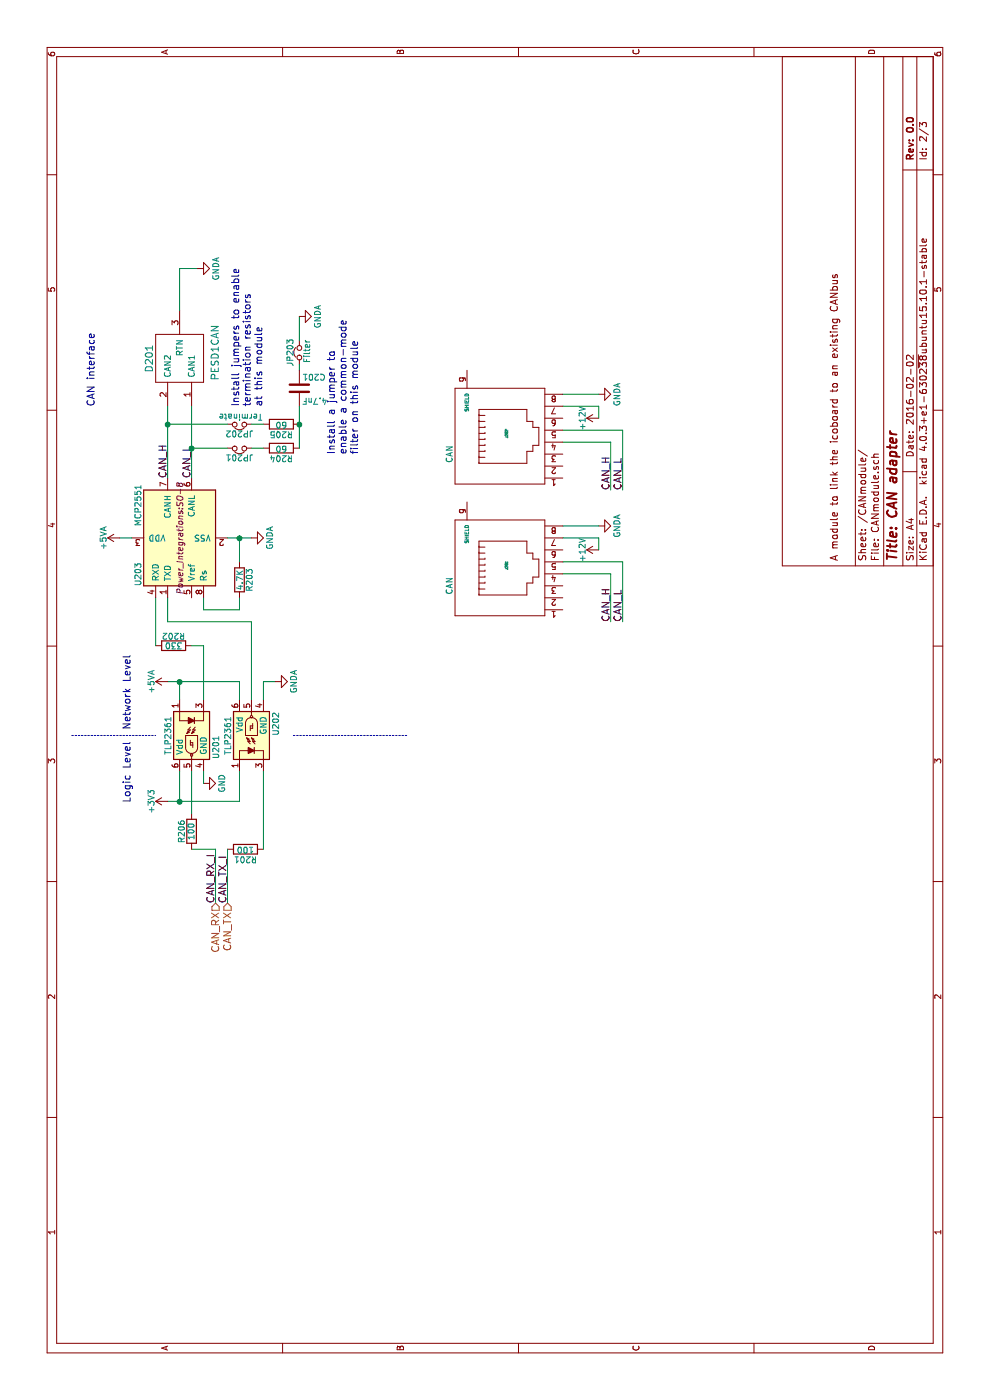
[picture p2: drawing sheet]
EESchema Schematic File Version 2
LIBS:power
LIBS:device
LIBS:transistors
LIBS:conn
LIBS:linear
LIBS:regul
LIBS:74xx
LIBS:cmos4000
LIBS:adc-dac
LIBS:memory
LIBS:xilinx
LIBS:microcontrollers
LIBS:dsp
LIBS:microchip
LIBS:analog_switches
LIBS:motorola
LIBS:texas
LIBS:intel
LIBS:audio
LIBS:interface
LIBS:digital-audio
LIBS:philips
LIBS:display
LIBS:cypress
LIBS:siliconi
LIBS:opto
LIBS:atmel
LIBS:contrib
LIBS:valves
LIBS:electric_car
LIBS:Motor-interface-cache
EELAYER 25 0
EELAYER END
$Descr A4 11693 8268
encoding utf-8
Sheet 2 3
Title "CAN adapter"
Date "2016-02-02"
Rev "0.0"
Comp ""
Comment1 "A module to link the icoboard to an existing CANbus"
Comment2 ""
Comment3 ""
Comment4 ""
$EndDescr
$Comp
L R R203
U 1 1
P 6850 2000
F 0 "R203" V 6930 2000 50  0000 C CNN
F 1 "4.7K" V 6850 2000 50  0000 C CNN
F 2 "Resistors_SMD:R_1206_HandSoldering" V 6780 2000 50  0001 C CNN
F 3 "" H 6850 2000 50  0000 C CNN
	1    6850 2000
	0    1    1    0   
$EndComp
$Comp
L C C201
U 1 1
P 8450 2500
F 0 "C201" H 8475 2600 50  0000 L CNN
F 1 "4.7nF" H 8475 2400 50  0000 L CNN
F 2 "Capacitors_SMD:C_1210_HandSoldering" H 8488 2350 50  0001 C CNN
F 3 "" H 8450 2500 50  0000 C CNN
	1    8450 2500
	0    1    1    0   
$EndComp
$Comp
L R R204
U 1 1
P 7950 2350
F 0 "R204" V 8030 2350 50  0000 C CNN
F 1 "60" V 7950 2350 50  0000 C CNN
F 2 "Resistors_SMD:R_1210_HandSoldering" V 7880 2350 50  0001 C CNN
F 3 "" H 7950 2350 50  0000 C CNN
	1    7950 2350
	-1   0    0    1   
$EndComp
$Comp
L R R205
U 1 1
P 8150 2350
F 0 "R205" V 8230 2350 50  0000 C CNN
F 1 "60" V 8150 2350 50  0000 C CNN
F 2 "Resistors_SMD:R_1210_HandSoldering" V 8080 2350 50  0001 C CNN
F 3 "" H 8150 2350 50  0000 C CNN
	1    8150 2350
	-1   0    0    1   
$EndComp
Text Label 7700 1400 0    60   ~ 0
CAN_H
Text Label 7700 1600 0    60   ~ 0
CAN_L
$Comp
L R R202
U 1 1
P 6300 1450
F 0 "R202" V 6380 1450 50  0000 C CNN
F 1 "330" V 6300 1450 50  0000 C CNN
F 2 "Resistors_SMD:R_1206_HandSoldering" V 6230 1450 50  0001 C CNN
F 3 "" H 6300 1450 50  0000 C CNN
	1    6300 1450
	1    0    0    -1  
$EndComp
$Comp
L Jumper_NC_Small JP201
U 1 1
P 7950 2000
F 0 "JP201" H 7950 2080 50  0000 C CNN
F 1 "Terminate" H 7960 1940 50  0001 C CNN
F 2 "electric_car_lib:JumperSingle" H 7950 2000 50  0001 C CNN
F 3 "" H 7950 2000 50  0000 C CNN
	1    7950 2000
	0    -1   -1   0   
$EndComp
$Comp
L Jumper_NC_Small JP202
U 1 1
P 8150 2000
F 0 "JP202" H 8150 2080 50  0000 C CNN
F 1 "Terminate" H 8160 1940 50  0000 C CNN
F 2 "electric_car_lib:JumperSingle" H 8150 2000 50  0001 C CNN
F 3 "" H 8150 2000 50  0000 C CNN
	1    8150 2000
	0    -1   1    0   
$EndComp
$Comp
L Jumper_NC_Small JP203
U 1 1
P 8750 2500
F 0 "JP203" H 8750 2580 50  0000 C CNN
F 1 "Filter" H 8760 2440 50  0000 C CNN
F 2 "electric_car_lib:JumperSingle" H 8750 2500 50  0001 C CNN
F 3 "" H 8750 2500 50  0000 C CNN
	1    8750 2500
	1    0    0    -1  
$EndComp
$Comp
L R R201
U 1 1
P 4600 2050
F 0 "R201" V 4680 2050 50  0000 C CNN
F 1 "100" V 4600 2050 50  0000 C CNN
F 2 "Resistors_SMD:R_1206_HandSoldering" V 4530 2050 50  0001 C CNN
F 3 "" H 4600 2050 50  0000 C CNN
	1    4600 2050
	-1   0    0    1   
$EndComp
$Comp
L GND #PWR202
U 1 1
P 5150 1700
F 0 "#PWR202" H 5150 1450 50  0001 C CNN
F 1 "GND" H 5150 1550 50  0000 C CNN
F 2 "" H 5150 1700 50  0000 C CNN
F 3 "" H 5150 1700 50  0000 C CNN
	1    5150 1700
	1    0    0    -1  
$EndComp
$Comp
L TLP2361 U202
U 1 1
P 5550 2100
F 0 "U202" H 5550 1900 50  0000 L CNN
F 1 "TLP2361" H 5550 2300 50  0000 C CNN
F 2 "electric_car_lib:soic-5" H 5350 1900 50  0001 L CIN
F 3 "" H 5550 2100 50  0000 L CNN
	1    5550 2100
	1    0    0    -1  
$EndComp
$Comp
L TLP2361 U201
U 1 1
P 5550 1600
F 0 "U201" H 5550 1400 50  0000 L CNN
F 1 "TLP2361" H 5550 1800 50  0000 C CNN
F 2 "electric_car_lib:soic-5" H 5350 1400 50  0001 L CIN
F 3 "" H 5550 1600 50  0000 L CNN
	1    5550 1600
	-1   0    0    -1  
$EndComp
Text Notes 5500 1100 2    60   ~ 0
Logic Level
Text Notes 5600 1100 0    60   ~ 0
Network Level
Text Notes 8300 2200 0    60   ~ 0
Install jumpers to enable\ntermination resistors\nat this module
Text Notes 7900 3000 0    60   ~ 0
Install a jumper to\nenable a common-mode\nfilter on this module
Text Notes 8300 800  0    60   ~ 0
CAN interface
$Comp
L PESD1CAN D201
U 1 1
P 8700 1500
F 0 "D201" H 8700 1250 60  0000 C CNN
F 1 "PESD1CAN" H 8650 1800 60  0000 C CNN
F 2 "TO_SOT_Packages_SMD:SOT-23_Handsoldering" H 8700 1500 60  0001 C CNN
F 3 "" H 8700 1500 60  0000 C CNN
	1    8700 1500
	-1   0    0    1   
$EndComp
$Comp
L MCP2551-I/SN U203
U 1 1
P 7200 1500
F 0 "U203" H 6800 1850 50  0000 L CNN
F 1 "MCP2551" H 7300 1850 50  0000 L CNN
F 2 "Power_Integrations:SO-8" H 7200 1500 50  0000 C CIN
F 3 "" H 7200 1500 50  0000 C CNN
	1    7200 1500
	1    0    0    -1  
$EndComp
Text Label 4150 1800 0    60   ~ 0
CAN_RX_I
Text Label 4150 1900 0    60   ~ 0
CAN_TX_I
Wire Wire Line
	6700 2000 6600 2000
Wire Wire Line
	6600 2000 6600 1700
Wire Wire Line
	6600 1700 6700 1700
Wire Wire Line
	7000 2000 7200 2000
Wire Wire Line
	7200 1900 7200 2100
Connection ~ 7200 2000
Wire Wire Line
	7700 1600 8300 1600
Wire Wire Line
	7700 1400 8300 1400
Connection ~ 7950 1600
Connection ~ 8150 1400
Wire Wire Line
	6300 1300 6700 1300
Wire Wire Line
	6500 1400 6500 2100
Wire Wire Line
	6500 1400 6700 1400
Wire Wire Line
	4600 1800 4600 1600
Wire Wire Line
	5000 1400 5000 2000
Wire Wire Line
	5850 1500 6000 1500
Wire Wire Line
	6000 1400 6000 2000
Wire Wire Line
	7200 1000 7200 1100
Wire Wire Line
	7950 1600 7950 1900
Wire Wire Line
	7950 2100 7950 2200
Wire Wire Line
	8150 1400 8150 1900
Wire Wire Line
	8150 2100 8150 2200
Wire Wire Line
	7950 2500 8300 2500
Wire Wire Line
	4150 1800 4600 1800
Wire Wire Line
	4600 1900 4150 1900
Wire Wire Line
	5000 1500 5250 1500
Wire Wire Line
	5000 2000 5250 2000
Wire Wire Line
	5250 2200 4600 2200
Wire Wire Line
	5250 1700 5150 1700
Connection ~ 5000 1500
Wire Wire Line
	5850 1700 6300 1700
Wire Wire Line
	6000 2000 5850 2000
Connection ~ 6000 1500
Wire Wire Line
	5850 2200 6000 2200
Wire Notes Line
	5550 600  5550 1300
Wire Wire Line
	6500 2100 5850 2100
Wire Wire Line
	6300 1700 6300 1600
Connection ~ 8150 2500
Wire Wire Line
	9050 2500 8850 2500
Wire Wire Line
	8650 2500 8600 2500
Wire Wire Line
	9100 1500 9450 1500
Wire Wire Line
	9450 1500 9450 1650
Wire Wire Line
	6000 2200 6000 2300
Text HLabel 4150 1900 0    60   Input ~ 0
CAN_TX
Text HLabel 4150 1800 0    60   Input ~ 0
CAN_RX
Wire Notes Line
	5550 2450 5550 3400
Text Label 7600 5100 0    60   ~ 0
CAN_H
Text Label 7600 5200 0    60   ~ 0
CAN_L
$Comp
L +5VA #PWR203
U 1 1
P 6000 1400
F 0 "#PWR203" H 6000 1250 50  0001 C CNN
F 1 "+5VA" H 6000 1540 50  0000 C CNN
F 2 "" H 6000 1400 50  0000 C CNN
F 3 "" H 6000 1400 50  0000 C CNN
	1    6000 1400
	1    0    0    -1  
$EndComp
$Comp
L +5VA #PWR206
U 1 1
P 7200 1000
F 0 "#PWR206" H 7200 850 50  0001 C CNN
F 1 "+5VA" H 7200 1140 50  0000 C CNN
F 2 "" H 7200 1000 50  0000 C CNN
F 3 "" H 7200 1000 50  0000 C CNN
	1    7200 1000
	1    0    0    -1  
$EndComp
$Comp
L GNDA #PWR204
U 1 1
P 6000 2300
F 0 "#PWR204" H 6000 2050 50  0001 C CNN
F 1 "GNDA" H 6000 2150 50  0000 C CNN
F 2 "" H 6000 2300 50  0000 C CNN
F 3 "" H 6000 2300 50  0000 C CNN
	1    6000 2300
	1    0    0    -1  
$EndComp
$Comp
L GNDA #PWR207
U 1 1
P 7200 2100
F 0 "#PWR207" H 7200 1850 50  0001 C CNN
F 1 "GNDA" H 7200 1950 50  0000 C CNN
F 2 "" H 7200 2100 50  0000 C CNN
F 3 "" H 7200 2100 50  0000 C CNN
	1    7200 2100
	1    0    0    -1  
$EndComp
$Comp
L GNDA #PWR212
U 1 1
P 9450 1650
F 0 "#PWR212" H 9450 1400 50  0001 C CNN
F 1 "GNDA" H 9450 1500 50  0000 C CNN
F 2 "" H 9450 1650 50  0000 C CNN
F 3 "" H 9450 1650 50  0000 C CNN
	1    9450 1650
	1    0    0    -1  
$EndComp
$Comp
L GNDA #PWR211
U 1 1
P 9050 2500
F 0 "#PWR211" H 9050 2250 50  0001 C CNN
F 1 "GNDA" H 9050 2350 50  0000 C CNN
F 2 "" H 9050 2500 50  0000 C CNN
F 3 "" H 9050 2500 50  0000 C CNN
	1    9050 2500
	1    0    0    -1  
$EndComp
$Comp
L +3V3 #PWR201
U 1 1
P 5000 1400
F 0 "#PWR201" H 5000 1250 50  0001 C CNN
F 1 "+3V3" H 5000 1540 50  0000 C CNN
F 2 "" H 5000 1400 50  0000 C CNN
F 3 "" H 5000 1400 50  0000 C CNN
	1    5000 1400
	1    0    0    -1  
$EndComp
$Comp
L RJ45 J202
U 1 1
P 8050 4250
F 0 "J202" H 8070 4270 20  0000 C CNN
F 1 "CAN" H 7900 4750 50  0000 C CNN
F 2 "Connect:RJ45_8" H 8050 4250 50  0001 C CNN
F 3 "" H 8050 4250 50  0000 C CNN
	1    8050 4250
	1    0    0    -1  
$EndComp
$Comp
L +12V #PWR209
U 1 1
P 8200 5000
F 0 "#PWR209" H 8200 4850 50  0001 C CNN
F 1 "+12V" H 8200 5140 50  0000 C CNN
F 2 "" H 8200 5000 50  0000 C CNN
F 3 "" H 8200 5000 50  0000 C CNN
	1    8200 5000
	1    0    0    -1  
$EndComp
$Comp
L GNDA #PWR210
U 1 1
P 8400 5000
F 0 "#PWR210" H 8400 4750 50  0001 C CNN
F 1 "GNDA" H 8400 4850 50  0000 C CNN
F 2 "" H 8400 5000 50  0000 C CNN
F 3 "" H 8400 5000 50  0000 C CNN
	1    8400 5000
	1    0    0    -1  
$EndComp
Wire Wire Line
	8400 5000 8400 4700
Wire Wire Line
	7600 5200 8100 5200
Wire Wire Line
	8100 5200 8100 4700
Wire Wire Line
	7600 5100 8000 5100
Wire Wire Line
	8000 5100 8000 4700
Wire Wire Line
	8200 5000 8300 5000
Wire Wire Line
	8300 5000 8300 4700
Text Label 6500 5100 0    60   ~ 0
CAN_H
Text Label 6500 5200 0    60   ~ 0
CAN_L
$Comp
L RJ45 J201
U 1 1
P 6950 4250
F 0 "J201" H 6970 4270 20  0000 C CNN
F 1 "CAN" H 6800 4750 50  0000 C CNN
F 2 "Connect:RJ45_8" H 6950 4250 50  0001 C CNN
F 3 "" H 6950 4250 50  0000 C CNN
	1    6950 4250
	1    0    0    -1  
$EndComp
$Comp
L +12V #PWR205
U 1 1
P 7100 5000
F 0 "#PWR205" H 7100 4850 50  0001 C CNN
F 1 "+12V" H 7100 5140 50  0000 C CNN
F 2 "" H 7100 5000 50  0000 C CNN
F 3 "" H 7100 5000 50  0000 C CNN
	1    7100 5000
	1    0    0    -1  
$EndComp
$Comp
L GNDA #PWR208
U 1 1
P 7300 5000
F 0 "#PWR208" H 7300 4750 50  0001 C CNN
F 1 "GNDA" H 7300 4850 50  0000 C CNN
F 2 "" H 7300 5000 50  0000 C CNN
F 3 "" H 7300 5000 50  0000 C CNN
	1    7300 5000
	1    0    0    -1  
$EndComp
Wire Wire Line
	7300 5000 7300 4700
Wire Wire Line
	6500 5200 7000 5200
Wire Wire Line
	7000 5200 7000 4700
Wire Wire Line
	6500 5100 6900 5100
Wire Wire Line
	6900 5100 6900 4700
Wire Wire Line
	7100 5000 7200 5000
Wire Wire Line
	7200 5000 7200 4700
$Comp
L R R206
U 1 1
P 4750 1600
F 0 "R206" V 4830 1600 50  0000 C CNN
F 1 "100" V 4750 1600 50  0000 C CNN
F 2 "Resistors_SMD:R_1206_HandSoldering" V 4680 1600 50  0001 C CNN
F 3 "" H 4750 1600 50  0000 C CNN
	1    4750 1600
	0    -1   -1   0   
$EndComp
Wire Wire Line
	4900 1600 5250 1600
$EndSCHEMATC
